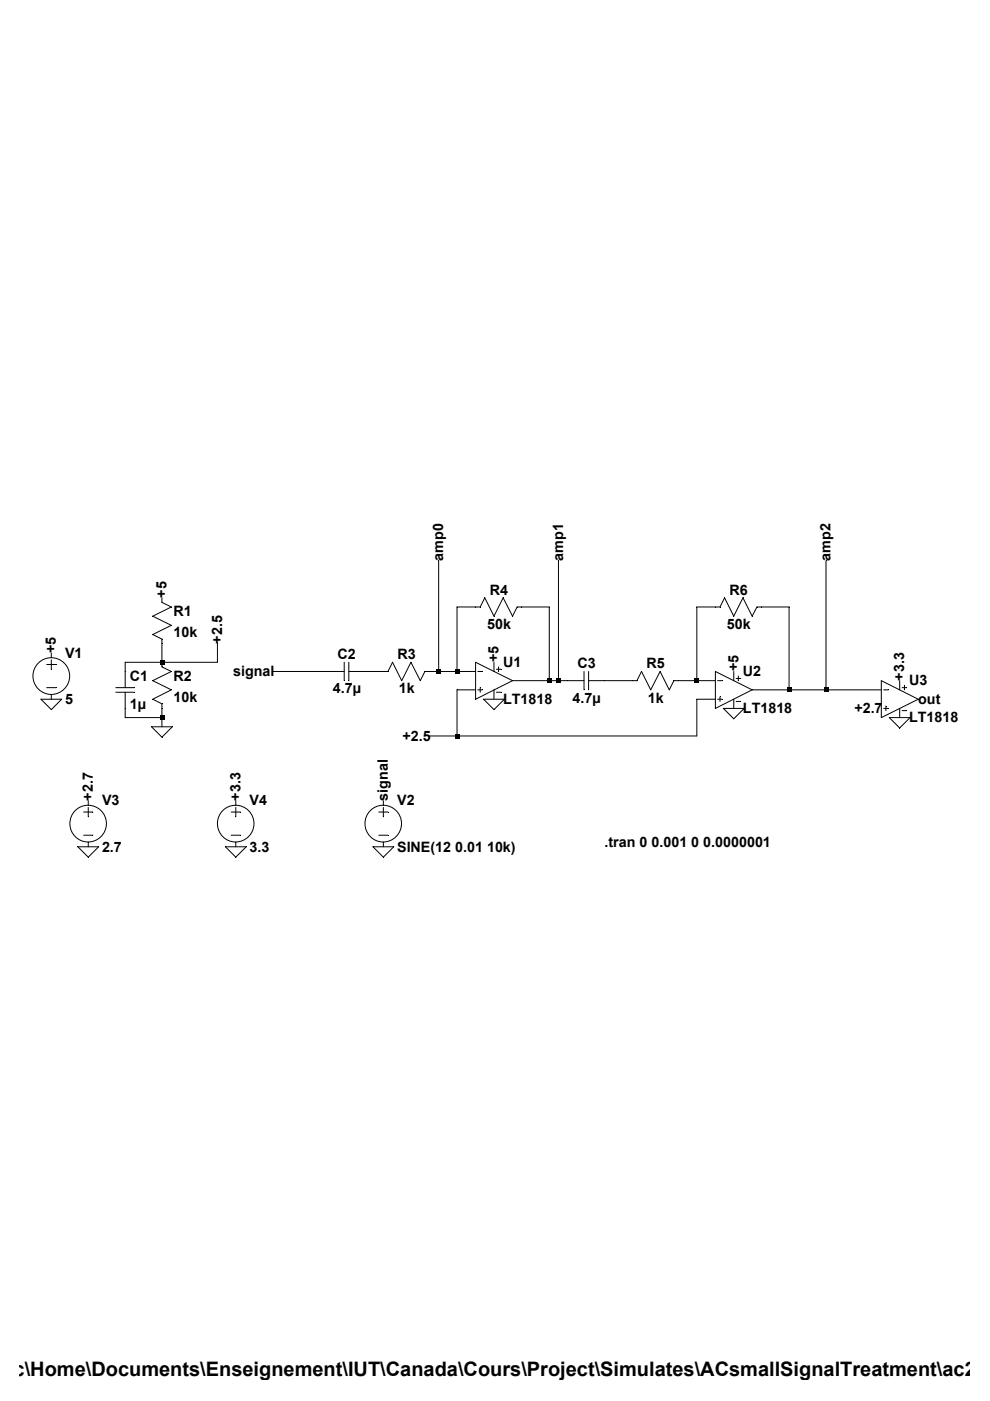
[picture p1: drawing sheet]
<svg xmlns="http://www.w3.org/2000/svg" width="210mm" height="297mm" viewBox="0 0 210 297" stroke-linecap="round" stroke-linejoin="round" font-family="sans-serif">
<g fill="none" stroke="#000" stroke-width=".21">
<path d="M93 118.9v23.5M118.4 118.9v25.4M175.1 118.9v27.4M10.9 138.5v.9M10.9 139.9v2M34.3 126.7v1l2 1-3.9 1.9 3.9 2-3.9 1.9 1.9 1v5.9l2 1-3.9 1.9 3.9 2-3.9 2 1.9 .9v4.9M46.1 136.5v3.9h-19.6v5.4M8.7 148.3h4.4l-2.2 2.2zM9.9 140.9h2M9.9 145.8h2M10.9 147.3v1M24.6 145.8h3.9"/>
<path d="M24.6 146.8h3.9M26.5 146.8v5.3h7.8M32.1 154.1h4.4l-2.2 2.2zM57.8 142.4h15.2M73 140.4v3.9M74 142.4h8.3l.9-2 2 3.9 1.9-3.9 2 3.9 1-1.9h10.7M74 140.4v3.9M96.9 142.4v-13.7h4.9l1-2 1.9 3.9 2-3.9 2 3.9 .9-1.9h6.9v15.6M100.8 140.4l7.9 3.9-7.9 4zM100.8 146.3h-3.9v9.7M101.3 142.4h1M101.3 146.3h1"/>
<path d="M101.8 145.8v1M102.5 148.3h4.4l-2.2 2.2zM104.7 140.4v2M104.7 146.3v2M105.2 146.8h1M105.2 141.9h1M105.7 141.4v1M108.7 144.3h15.1M123.8 142.4v3.9M124.8 144.3h10.2l1-1.9 2 3.9 2-3.9 1.9 3.9 1-2h8.8M124.8 142.4v3.9M147.7 144.3v-15.6h5l.9-2 2 3.9 1.9-3.9 2 3.9 1-1.9h6.8v17.6"/>
<path d="M151.7 142.4l7.8 3.9-7.8 3.9zM151.7 148.3h-4v7.7h-56.6M152.1 144.3h1M152.1 148.3h1M152.7 147.7v1M153.4 150.2h4.4l-2.2 2.2zM155.6 142.4v1.9M155.6 148.3v1.9M156.1 143.8h1M156.1 148.7h1M156.5 143.3v1M159.5 146.3h27.4"/>
<path d="M186.9 144.3l7.8 4-7.8 3.8zM187.4 146.3h.9M187.4 150.2h.9M187.8 149.7v1M188.6 152.1h4.4l-2.2 2.2zM190.8 144.3v2M190.8 150.2v1.9M191.3 145.8h.9M191.3 150.7h.9M191.8 145.3v1M16.5 179.5h4.4l-2.2 2.2zM17.7 172.2h2"/>
<path d="M17.7 177.1h2M18.7 169.8v.9M18.7 171.2v2M18.7 178.6v.9M47.8 179.5h4.4l-2.2 2.2zM49 172.2h2M49 177.1h2M50 169.8v.9M50 171.2v2M50 178.6v.9M79.1 179.5h4.4l-2.2 2.2zM80.3 172.2h2"/>
<path d="M80.3 177.1h2M81.3 169.8v.9M81.3 171.2v2M81.3 178.6v.9"/>
<circle cx="10.9" cy="143.3" r="3.9"/>
<circle cx="18.7" cy="174.6" r="3.9"/>
<circle cx="50" cy="174.6" r="3.9"/>
<circle cx="81.2" cy="174.6" r="3.9"/>
</g>
<path d="M33.8 139.9h1.1v1.1h-1.1zM33.8 151.6h1.1v1.1h-1.1zM92.5 141.9h1.1v1h-1.1zM96.4 141.9h1.1v1h-1.1zM96.4 155.5h1.1v1.1h-1.1zM116 143.8h1v1.1h-1zM117.9 143.8h1.1v1.1h-1.1zM147.2 143.8h1.1v1.1h-1.1zM166.8 145.8h1.1v1h-1.1zM174.6 145.8h1.1v1h-1.1z" fill="#000"/>
<text font-size="4.2" x="2.9" y="291.7">c\Home\Documents\Enseignement\IUT\Canada\Cours\Project\Simulates\ACsmallSignalTreatment\ac2</text>
<g font-size="3">
<text x="94" y="118.9" transform="rotate(-90 94 118.9)">amp0</text>
<text x="119.4" y="118.9" transform="rotate(-90 119.4 118.9)">amp1</text>
<text x="176.1" y="118.9" transform="rotate(-90 176.1 118.9)">amp2</text>
<text x="35.3" y="126.7" transform="rotate(-90 35.3 126.7)">+5</text>
<text x="36.8" y="130.7">R1</text>
<text x="103.8" y="126.1">R4</text>
<text x="154.7" y="126.1">R6</text>
<text x="36.8" y="135.1">10k</text>
<text x="47.1" y="136.5" transform="rotate(-90 47.1 136.5)">+2.5</text>
<text x="103.3" y="133.3">50k</text>
<text x="154.1" y="133.3">50k</text>
<text x="11.9" y="138.5" transform="rotate(-90 11.9 138.5)">+5</text>
<text x="13.8" y="139.5">V1</text>
<text x="49.4" y="143.4">signal</text>
<text x="71.6" y="139.7">C2</text>
<text x="84.3" y="139.7">R3</text>
<text x="105.7" y="140.4" transform="rotate(-90 105.7 140.4)">+5</text>
<text x="106.7" y="141.4">U1</text>
<text x="122.4" y="141.7">C3</text>
<text x="137.1" y="141.7">R5</text>
<text x="156.5" y="142.4" transform="rotate(-90 156.5 142.4)">+5</text>
<text x="157.5" y="143.4">U2</text>
<text x="13.8" y="149.3">5</text>
<text x="27.5" y="144.4">C1</text>
<text x="36.8" y="144.4">R2</text>
<text x="36.8" y="148.8">10k</text>
<text x="70.6" y="147">4.7µ</text>
<text x="84.5" y="147">1k</text>
<text x="106.7" y="149.3">LT1818</text>
<text x="121.4" y="149">4.7µ</text>
<text x="137.3" y="149">1k</text>
<text x="191.7" y="144.3" transform="rotate(-90 191.7 144.3)">+3.3</text>
<text x="192.7" y="145.3">U3</text>
<text x="194.7" y="149.3">out</text>
<text x="27.5" y="150.2">1µ</text>
<text x="157.5" y="151.2">LT1818</text>
<text x="181.1" y="151.2">+2.7</text>
<text x="192.7" y="153.2">LT1818</text>
<text x="85.3" y="157.1">+2.5</text>
<text x="19.7" y="169.8" transform="rotate(-90 19.7 169.8)">+2.7</text>
<text x="21.6" y="170.8">V3</text>
<text x="51" y="169.8" transform="rotate(-90 51 169.8)">+3.3</text>
<text x="52.9" y="170.8">V4</text>
<text x="82.3" y="169.8" transform="rotate(-90 82.3 169.8)">signal</text>
<text x="84.2" y="170.8">V2</text>
<text x="128.2" y="179.6">.tran 0 0.001 0 0.0000001</text>
<text x="21.6" y="180.6">2.7</text>
<text x="52.9" y="180.6">3.3</text>
<text x="84.2" y="180.6">SINE(12 0.01 10k)</text>
</g>
</svg>
